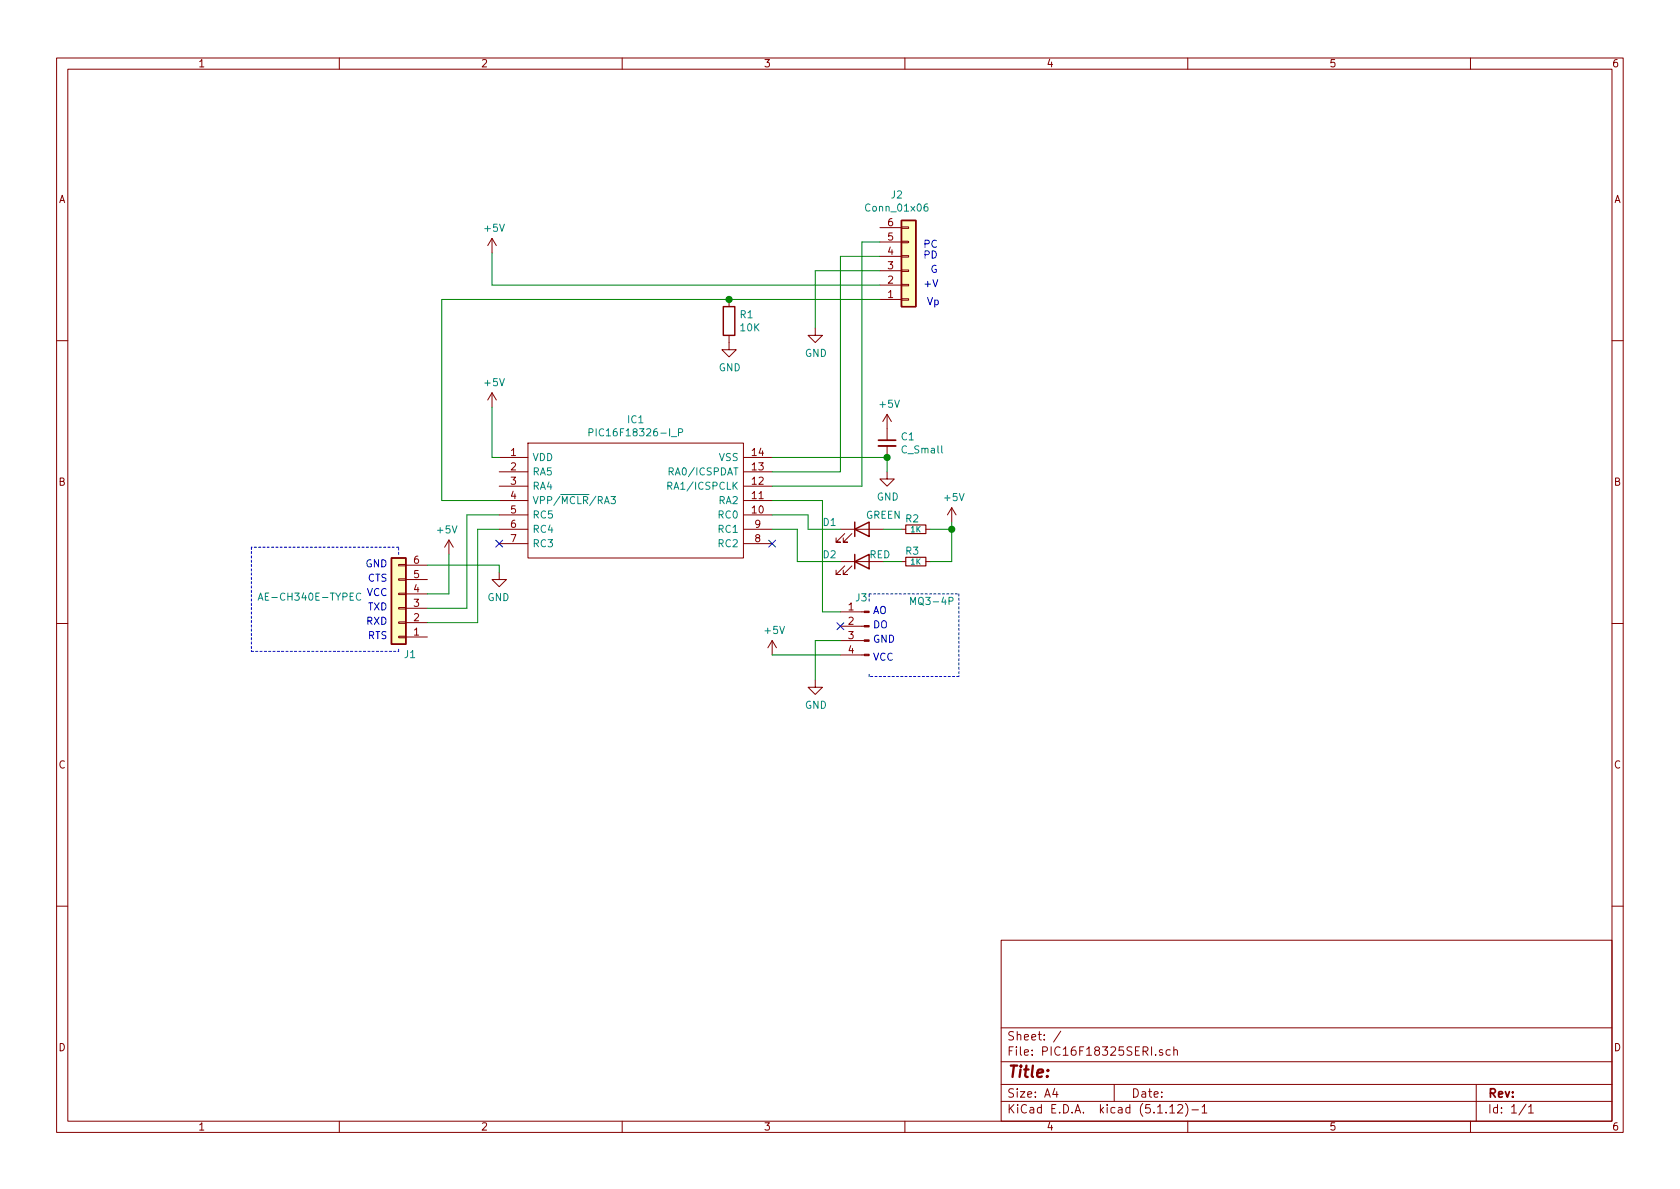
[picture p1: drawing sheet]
EESchema Schematic File Version 4
EELAYER 30 0
EELAYER END
$Descr A4 11693 8268
encoding utf-8
Sheet 1 1
Title ""
Date ""
Rev ""
Comp ""
Comment1 ""
Comment2 ""
Comment3 ""
Comment4 ""
$EndDescr
$Comp
L Connector_Generic:Conn_01x06 J2
U 1 1
P 6325 1875
F 0 "J2" H 6243 1350 50  0000 C CNN
F 1 "Conn_01x06" H 6243 1441 50  0000 C CNN
F 2 "" H 6325 1875 50  0001 C CNN
F 3 "~" H 6325 1875 50  0001 C CNN
	1    6325 1875
	1    0    0    1   
$EndComp
Wire Wire Line
	6125 2075 5075 2075
Wire Wire Line
	3075 2075 3075 3475
Wire Wire Line
	6125 1975 3425 1975
Wire Wire Line
	3425 1975 3425 1750
$Comp
L power:+5V #PWR02
U 1 1
P 3425 1750
F 0 "#PWR02" H 3425 1600 50  0001 C CNN
F 1 "+5V" H 3440 1923 50  0000 C CNN
F 2 "" H 3425 1750 50  0001 C CNN
F 3 "" H 3425 1750 50  0001 C CNN
	1    3425 1750
	1    0    0    -1  
$EndComp
$Comp
L power:GND #PWR08
U 1 1
P 5675 2275
F 0 "#PWR08" H 5675 2025 50  0001 C CNN
F 1 "GND" H 5680 2102 50  0000 C CNN
F 2 "" H 5675 2275 50  0001 C CNN
F 3 "" H 5675 2275 50  0001 C CNN
	1    5675 2275
	1    0    0    -1  
$EndComp
Wire Wire Line
	6125 1875 5675 1875
Wire Wire Line
	5675 1875 5675 2275
Wire Wire Line
	5850 3275 5850 1775
Wire Wire Line
	5850 1775 6125 1775
Wire Wire Line
	6000 3375 6000 1675
Wire Wire Line
	6000 1675 6125 1675
Wire Wire Line
	6175 3175 6175 3275
$Comp
L power:GND #PWR010
U 1 1
P 6175 3275
F 0 "#PWR010" H 6175 3025 50  0001 C CNN
F 1 "GND" H 6180 3102 50  0000 C CNN
F 2 "" H 6175 3275 50  0001 C CNN
F 3 "" H 6175 3275 50  0001 C CNN
	1    6175 3275
	1    0    0    -1  
$EndComp
$Comp
L power:+5V #PWR09
U 1 1
P 6175 2975
F 0 "#PWR09" H 6175 2825 50  0001 C CNN
F 1 "+5V" H 6190 3148 50  0000 C CNN
F 2 "" H 6175 2975 50  0001 C CNN
F 3 "" H 6175 2975 50  0001 C CNN
	1    6175 2975
	1    0    0    -1  
$EndComp
$Comp
L Device:C_Small C1
U 1 1
P 6175 3075
F 0 "C1" H 6267 3121 50  0000 L CNN
F 1 "C_Small" H 6267 3030 50  0000 L CNN
F 2 "" H 6175 3075 50  0001 C CNN
F 3 "~" H 6175 3075 50  0001 C CNN
	1    6175 3075
	1    0    0    -1  
$EndComp
Connection ~ 6175 3175
$Comp
L power:+5V #PWR03
U 1 1
P 3425 2825
F 0 "#PWR03" H 3425 2675 50  0001 C CNN
F 1 "+5V" H 3440 2998 50  0000 C CNN
F 2 "" H 3425 2825 50  0001 C CNN
F 3 "" H 3425 2825 50  0001 C CNN
	1    3425 2825
	1    0    0    -1  
$EndComp
Wire Wire Line
	3425 2825 3425 3175
Text Notes 6450 2125 0    50   ~ 0
Vp
Text Notes 6425 2000 0    50   ~ 0
+V\n
Text Notes 6475 1900 0    50   ~ 0
G
Text Notes 6425 1800 0    50   ~ 0
PD
Text Notes 6425 1725 0    50   ~ 0
PC
$Comp
L Connector_Generic:Conn_01x06 J1
U 1 1
P 2775 4225
F 0 "J1" H 2650 4550 50  0000 L CNN
F 1 "AE-CH340E-TYPEC" H 3025 4150 50  0000 L CNN
F 2 "" H 2775 4225 50  0001 C CNN
F 3 "~" H 2775 4225 50  0001 C CNN
	1    2775 4225
	-1   0    0    1   
$EndComp
Wire Wire Line
	2975 4125 3125 4125
Wire Wire Line
	3125 4125 3125 3850
$Comp
L power:+5V #PWR01
U 1 1
P 3125 3850
F 0 "#PWR01" H 3125 3700 50  0001 C CNN
F 1 "+5V" H 3140 4023 50  0000 C CNN
F 2 "" H 3125 3850 50  0001 C CNN
F 3 "" H 3125 3850 50  0001 C CNN
	1    3125 3850
	-1   0    0    -1  
$EndComp
$Comp
L power:GND #PWR04
U 1 1
P 3475 3975
F 0 "#PWR04" H 3475 3725 50  0001 C CNN
F 1 "GND" H 3480 3802 50  0000 C CNN
F 2 "" H 3475 3975 50  0001 C CNN
F 3 "" H 3475 3975 50  0001 C CNN
	1    3475 3975
	-1   0    0    -1  
$EndComp
Wire Wire Line
	3475 3925 3475 3975
Text Notes 2700 4050 2    50   ~ 0
CTS
Text Notes 2700 3950 2    50   ~ 0
GND
Text Notes 2700 4150 2    50   ~ 0
VCC
Text Notes 2700 4250 2    50   ~ 0
TXD
Text Notes 2700 4350 2    50   ~ 0
RXD\n
Text Notes 2700 4450 2    50   ~ 0
RTS
Wire Wire Line
	2975 3925 3475 3925
Wire Wire Line
	2975 4225 3250 4225
Wire Wire Line
	3250 3575 3250 4225
Wire Wire Line
	2975 4325 3325 4325
Wire Wire Line
	3325 3675 3325 4325
$Comp
L Device:R R1
U 1 1
P 5075 2225
F 0 "R1" H 5145 2271 50  0000 L CNN
F 1 "10K" H 5145 2180 50  0000 L CNN
F 2 "" V 5005 2225 50  0001 C CNN
F 3 "~" H 5075 2225 50  0001 C CNN
	1    5075 2225
	1    0    0    -1  
$EndComp
Connection ~ 5075 2075
Wire Wire Line
	5075 2075 3075 2075
$Comp
L power:GND #PWR05
U 1 1
P 5075 2375
F 0 "#PWR05" H 5075 2125 50  0001 C CNN
F 1 "GND" H 5080 2202 50  0000 C CNN
F 2 "" H 5075 2375 50  0001 C CNN
F 3 "" H 5075 2375 50  0001 C CNN
	1    5075 2375
	1    0    0    -1  
$EndComp
Wire Notes Line
	2775 3850 2775 3800
Wire Notes Line
	2775 3800 1750 3800
Wire Notes Line
	1750 3800 1750 4525
Wire Notes Line
	1750 4525 2775 4525
Wire Notes Line
	2775 4525 2775 4500
$Comp
L Device:LED D1
U 1 1
P 6000 3675
F 0 "D1" H 5775 3725 50  0000 C CNN
F 1 "GREEN" H 6150 3775 50  0000 C CNN
F 2 "" H 6000 3675 50  0001 C CNN
F 3 "~" H 6000 3675 50  0001 C CNN
	1    6000 3675
	1    0    0    -1  
$EndComp
NoConn ~ 5375 3775
Wire Wire Line
	5375 3475 5725 3475
Wire Wire Line
	5375 3375 6000 3375
Wire Wire Line
	5375 3275 5850 3275
Wire Wire Line
	5375 3175 6175 3175
NoConn ~ 3475 3775
Wire Wire Line
	3475 3675 3325 3675
Wire Wire Line
	3475 3575 3250 3575
Wire Wire Line
	3075 3475 3475 3475
Wire Wire Line
	3425 3175 3475 3175
NoConn ~ 5850 4350
Wire Wire Line
	5375 4550 5850 4550
Text Notes 6075 4275 0    50   ~ 0
AO
Text Notes 6075 4375 0    50   ~ 0
DO
Text Notes 6075 4475 0    50   ~ 0
GND
Text Notes 6075 4600 0    50   ~ 0
VCC
$Comp
L Connector:Conn_01x04_Male J3
U 1 1
P 6050 4350
F 0 "J3" H 6150 4550 50  0000 R CNN
F 1 "MQ3-4P" H 5775 4525 50  0000 R CNN
F 2 "" H 6050 4350 50  0001 C CNN
F 3 "~" H 6050 4350 50  0001 C CNN
	1    6050 4350
	-1   0    0    -1  
$EndComp
$Comp
L samac_2:PIC16F18326-I_P IC1
U 1 1
P 3475 3175
F 0 "IC1" H 4425 3440 50  0000 C CNN
F 1 "PIC16F18326-I_P" H 4425 3349 50  0000 C CNN
F 2 "DIP781W56P254L1918H533Q14N" H 5225 3275 50  0001 L CNN
F 3 "http://uk.rs-online.com/web/p/products/1241554P" H 5225 3175 50  0001 L CNN
F 4 "MCU,PIC16F18326,28KB Flash,XLP,DIP14" H 5225 3075 50  0001 L CNN "Description"
F 5 "5.334" H 5225 2975 50  0001 L CNN "Height"
F 6 "1241554P" H 5225 2875 50  0001 L CNN "RS Part Number"
F 7 "http://uk.rs-online.com/web/p/products/1241554P" H 5225 2775 50  0001 L CNN "RS Price/Stock"
F 8 "Microchip" H 5225 2675 50  0001 L CNN "Manufacturer_Name"
F 9 "PIC16F18326-I/P" H 5225 2575 50  0001 L CNN "Manufacturer_Part_Number"
	1    3475 3175
	1    0    0    -1  
$EndComp
Wire Notes Line
	6050 4700 6050 4675
Wire Notes Line
	6675 4700 6050 4700
Wire Notes Line
	6675 4125 6675 4700
Wire Notes Line
	6050 4125 6675 4125
Wire Notes Line
	6050 4175 6050 4125
Wire Wire Line
	5725 4250 5850 4250
Wire Wire Line
	5725 3475 5725 4250
Wire Wire Line
	5675 4450 5675 4725
Wire Wire Line
	5850 4450 5675 4450
$Comp
L power:GND #PWR07
U 1 1
P 5675 4725
F 0 "#PWR07" H 5675 4475 50  0001 C CNN
F 1 "GND" H 5680 4552 50  0000 C CNN
F 2 "" H 5675 4725 50  0001 C CNN
F 3 "" H 5675 4725 50  0001 C CNN
	1    5675 4725
	1    0    0    -1  
$EndComp
$Comp
L power:+5V #PWR06
U 1 1
P 5375 4550
F 0 "#PWR06" H 5375 4400 50  0001 C CNN
F 1 "+5V" H 5390 4723 50  0000 C CNN
F 2 "" H 5375 4550 50  0001 C CNN
F 3 "" H 5375 4550 50  0001 C CNN
	1    5375 4550
	1    0    0    -1  
$EndComp
$Comp
L Device:LED D2
U 1 1
P 6000 3900
F 0 "D2" H 5775 3950 50  0000 C CNN
F 1 "RED" H 6125 3950 50  0000 C CNN
F 2 "" H 6000 3900 50  0001 C CNN
F 3 "~" H 6000 3900 50  0001 C CNN
	1    6000 3900
	1    0    0    -1  
$EndComp
$Comp
L power:+5V #PWR011
U 1 1
P 6625 3625
F 0 "#PWR011" H 6625 3475 50  0001 C CNN
F 1 "+5V" H 6640 3798 50  0000 C CNN
F 2 "" H 6625 3625 50  0001 C CNN
F 3 "" H 6625 3625 50  0001 C CNN
	1    6625 3625
	1    0    0    -1  
$EndComp
Wire Wire Line
	5375 3575 5625 3575
Wire Wire Line
	5625 3575 5625 3675
Wire Wire Line
	5625 3675 5850 3675
Wire Wire Line
	5850 3900 5550 3900
Wire Wire Line
	5550 3900 5550 3675
Wire Wire Line
	5550 3675 5375 3675
$Comp
L Device:R_Small R2
U 1 1
P 6375 3675
F 0 "R2" V 6300 3650 50  0000 C CNN
F 1 "1K" V 6375 3675 39  0000 C CNN
F 2 "" H 6375 3675 50  0001 C CNN
F 3 "~" H 6375 3675 50  0001 C CNN
	1    6375 3675
	0    1    1    0   
$EndComp
$Comp
L Device:R_Small R3
U 1 1
P 6375 3900
F 0 "R3" V 6300 3875 50  0000 C CNN
F 1 "1K" V 6375 3900 39  0000 C CNN
F 2 "" H 6375 3900 50  0001 C CNN
F 3 "~" H 6375 3900 50  0001 C CNN
	1    6375 3900
	0    1    1    0   
$EndComp
Wire Wire Line
	6150 3675 6275 3675
Wire Wire Line
	6150 3900 6275 3900
Wire Wire Line
	6475 3900 6625 3900
Wire Wire Line
	6625 3900 6625 3675
Wire Wire Line
	6625 3675 6475 3675
Connection ~ 6625 3675
Wire Wire Line
	6625 3675 6625 3625
$EndSCHEMATC
